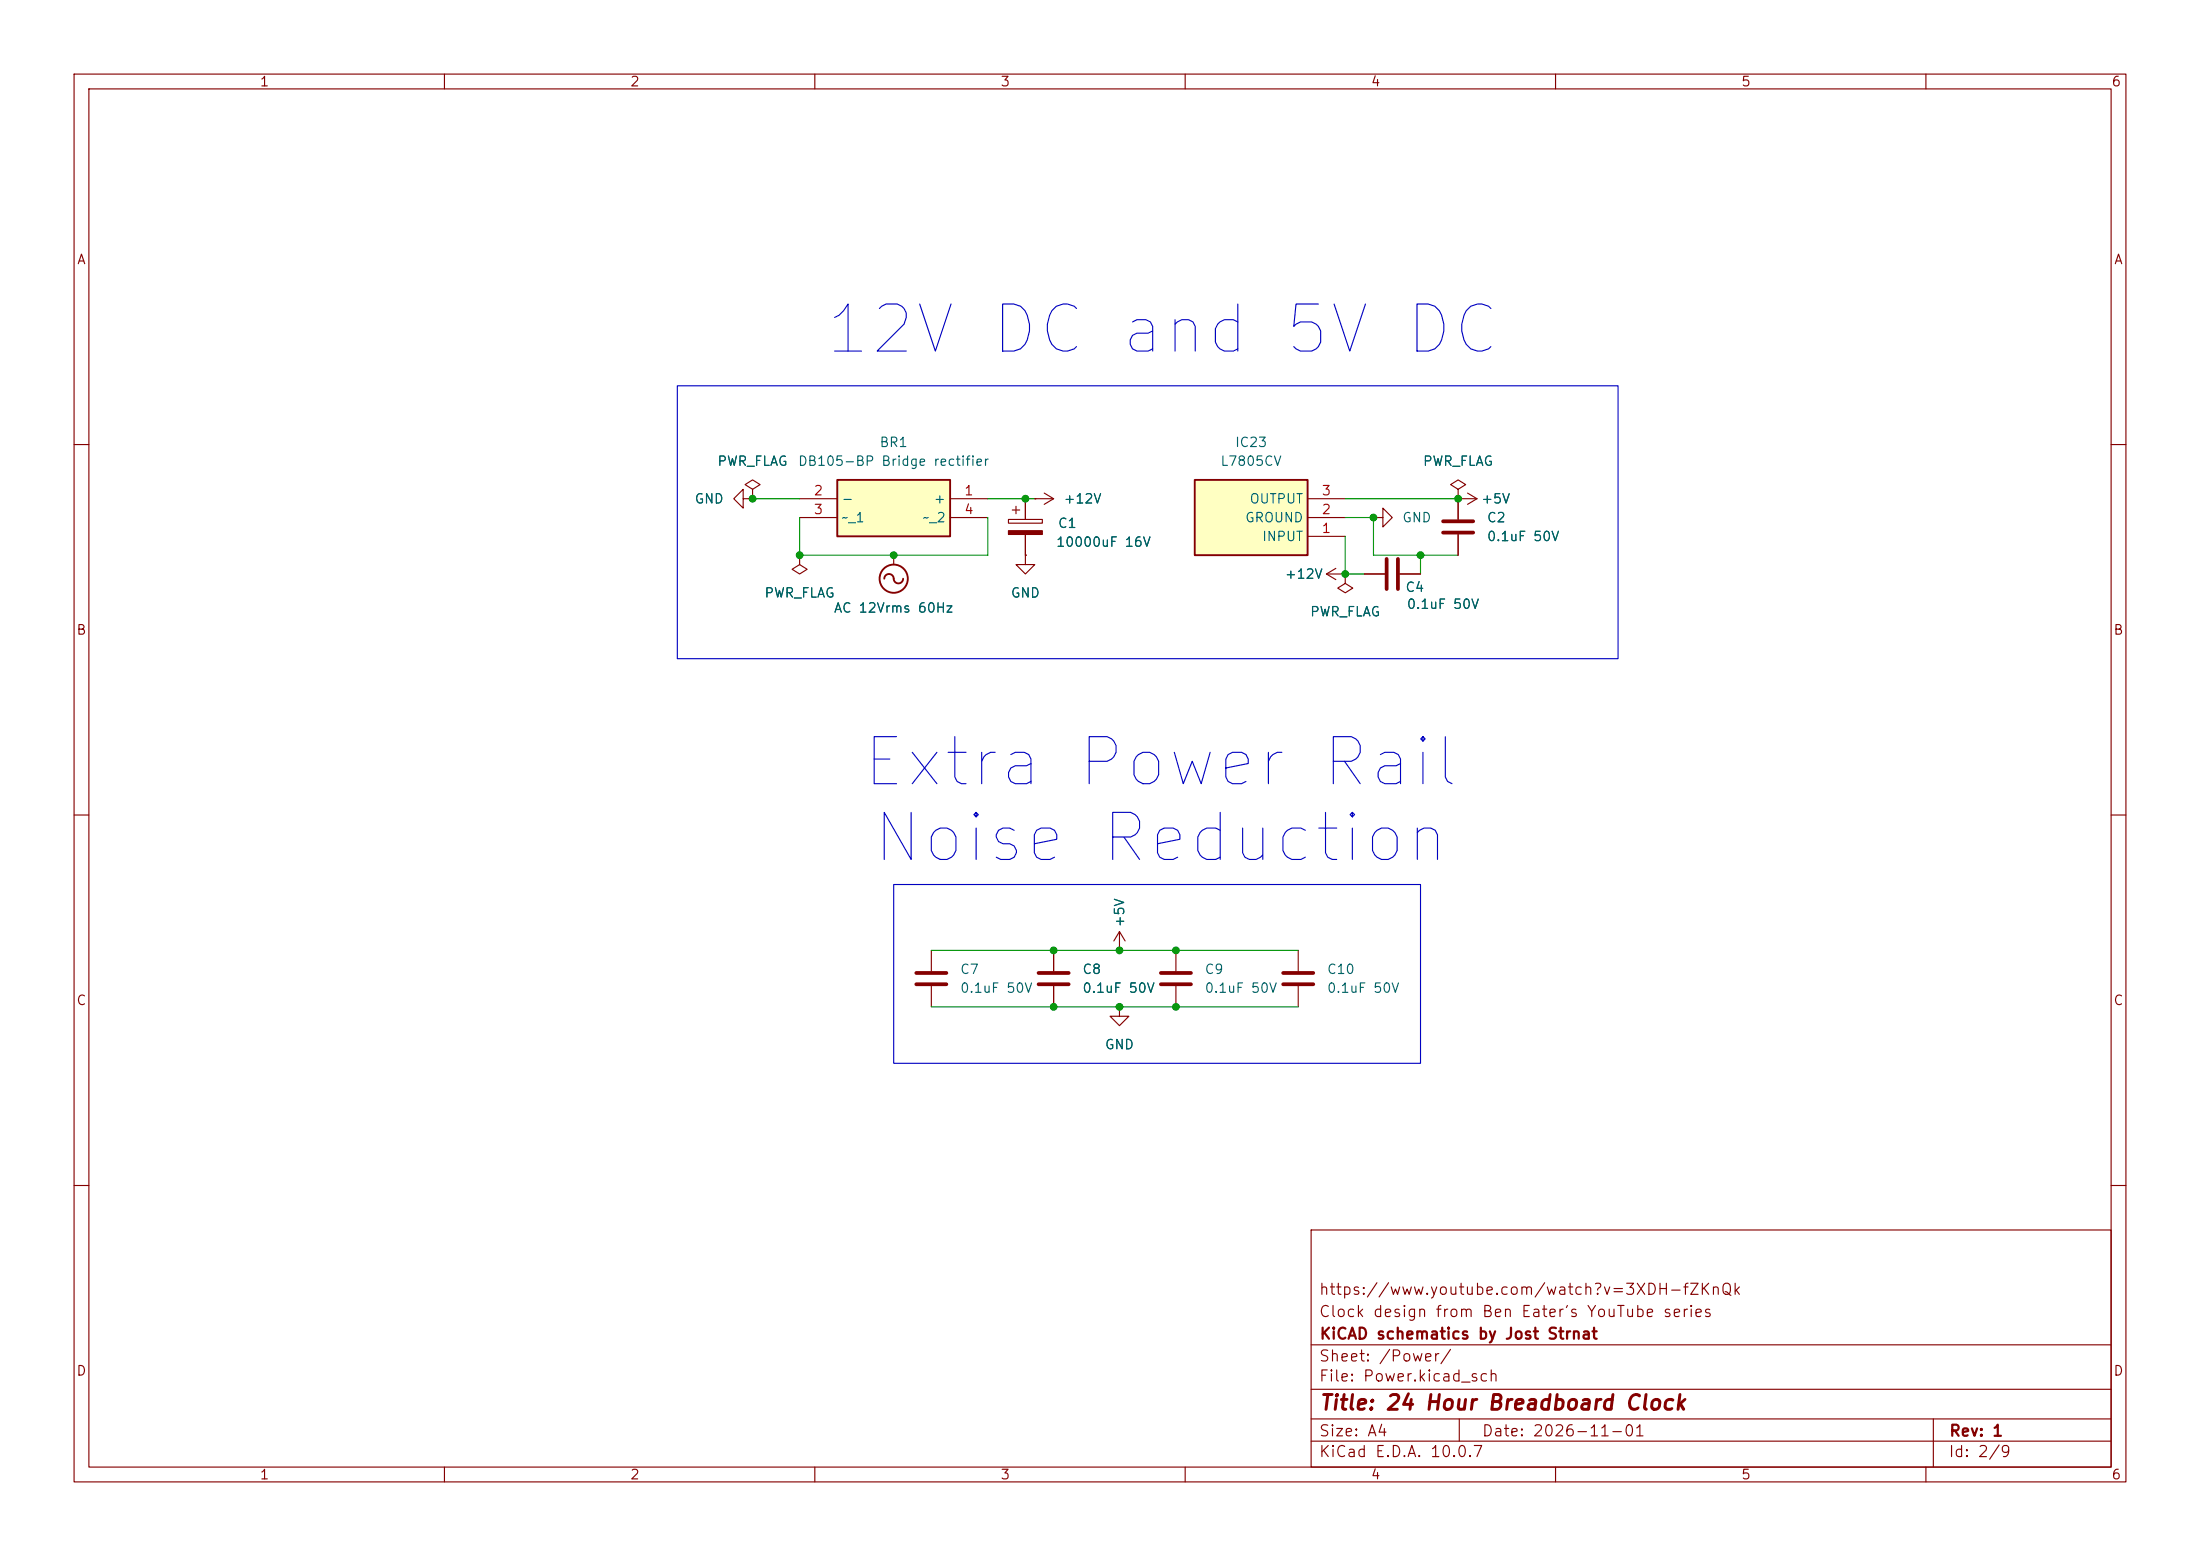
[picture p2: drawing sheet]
<svg xmlns="http://www.w3.org/2000/svg" width="297mm" height="210mm" viewBox="0 0 297 210" stroke-linecap="round" stroke-linejoin="round" font-family="sans-serif">
<g fill="none" stroke="#840000" stroke-width=".15">
<path d="M10 10h277v190h-277zM12 12h273v186h-273zM60 10v2M110 10v2M160 10v2M210 10v2M260 10v2M10 60h2M100.3 67.3v-1.3l-1.2 1.3 1.2 1.3v-1.3h1.3M101.6 67.3h.1M101.6 66l1-.6-1-.6-1 .6 1 .6v1.3M120.6 74.9h.1"/>
<path d="M120.6 74.9v1.3M139.7 67.3h.1M139.7 67.3h2.5M141 66.5l1.2 .8M142.2 67.3l-1.2 .8M185.4 69.9h1.3v-1.3l1.3 1.3-1.3 1.2v-1.2M185.4 69.9h.1M285 60h2M10 110h2M285 110h2M125.7 128.3v2.8M125.7 133.1v2.8"/>
<path d="M142.2 128.3v2.8M142.2 133.1v2.8M151.1 128.3h.1M151.1 135.9v1.3h1.3l-1.3 1.2-1.2-1.2h1.2M151.1 135.9h.1M151.1 125.7l-.7 1.3M151.1 125.7l.8 1.3M151.1 125.7v2.6M158.7 128.3v2.8M158.7 133.1v2.8M10 160h2M177 166h108v32h-108z"/>
<path d="M285 160h2M60 198v2M110 198v2M160 198v2M177 194.5h108M177 191.5h108M177 187.5h108M177 181.5h108M197 191.5v3M210 198v2M260 198v2M261 191.5v6.5"/>
</g>
<path d="M123.7 131.3h4.1M123.7 132.8h4.1M140.2 131.3h4.1M140.2 132.8h4.1M156.7 131.3h4.1M156.7 132.8h4.1" fill="none" stroke="#840000" stroke-width=".51"/>
<g fill="none" stroke="#840000" stroke-width=".25">
<path d="M119.4 78.1a.67 .67 0 0 1 .8-.6 .67 .67 0 0 1 .5 .8 .64 .64 0 0 0 .7 .4 .64 .64 0 0 0 .5-.6"/>
<circle cx="120.6" cy="78.1" r="1.9"/>
</g>
<path d="M113 64.8h15.3v7.6h-15.3z" fill="#ffffc2"/>
<path d="M113 64.8h15.3v7.6h-15.3z" fill="none" stroke="#840000" stroke-width=".25"/>
<path d="M107.9 67.3h5.1M107.9 69.9h5.1M128.3 67.3h5M128.3 69.9h5M196.8 67.3h.1M196.8 67.3h2.6M198.1 66.5l1.3 .8M199.4 67.3l-1.3 .8" fill="none" stroke="#840000" stroke-width=".15"/>
<path d="M161.3 64.8h15.2v10.1h-15.2z" fill="#ffffc2"/>
<path d="M161.3 64.8h15.2v10.1h-15.2z" fill="none" stroke="#840000" stroke-width=".25"/>
<g fill="none" stroke="#840000" stroke-width=".15">
<path d="M101.6 67.3h.1M107.9 74.9v1.3l1.1 .6-1.1 .7-1-.7 1-.6M107.9 74.9h.1M120.6 74.9h.1M136.1 70.1h4.6v.5h-4.6zM136.7 68.8h1M137.2 68.3v1M138.4 74.9v1.3h1.3l-1.3 1.3-1.2-1.3h1.2M138.4 74.9h.1M138.4 67.3v2.8M138.4 72.1v2.8M139.7 67.3h.1"/>
<path d="M176.5 72.4h5.1M176.5 69.9h5.1M176.5 67.3h5.1M179.1 77.5h2.5M179.1 77.5l1.2 .7M180.3 76.7l-1.2 .8M181.6 77.5v1.2l1 .7-1 .6-1-.6 1-.7M181.6 77.5h.1M184.1 77.5h2.8M189 77.5h2.8M196.8 66l1.1-.6-1.1-.6-1 .6 1 .6v1.3M196.8 67.3h.1"/>
<path d="M196.8 67.3v2.8M196.8 72.1v2.8M142.2 128.3v2.8M142.2 133.1v2.8M151.1 128.3h.1M151.1 135.9h.1M175.3 128.3v2.8M175.3 133.1v2.8"/>
</g>
<path d="M187.2 75.4v4.1M188.7 75.4v4.1M194.8 70.4h4.1M194.8 71.9h4.1M173.2 131.3h4.1M173.2 132.8h4.1" fill="none" stroke="#840000" stroke-width=".51"/>
<path d="M136.1 71.6h4.6v.5h-4.6z" fill="#840000" stroke="#840000" stroke-width=".15"/>
<path d="M101.6 67.3h6.3M107.9 69.9v5h25.4v-5M133.3 67.3h6.4M181.6 69.9h3.8v5h11.4M181.6 67.3h15.2M181.6 72.4v5.1h2.5M191.8 74.9v2.6M125.7 135.9h49.6M125.7 128.3h49.6" fill="none" stroke="#009600" stroke-width=".15"/>
<path d="M91.4 52.1h127v36.8h-127zM120.6 119.4h71.2v24.1h-71.2z" fill="none" stroke="#0000c2" stroke-width=".15"/>
<g fill="#009600" stroke="#009600" stroke-width=".14">
<circle cx="191.8" cy="74.9" r=".46"/>
<circle cx="196.8" cy="67.3" r=".46"/>
<circle cx="151.1" cy="128.3" r=".46"/>
<circle cx="158.7" cy="135.9" r=".46"/>
<circle cx="151.1" cy="135.9" r=".46"/>
<circle cx="158.7" cy="128.3" r=".46"/>
<circle cx="142.2" cy="135.9" r=".46"/>
<circle cx="142.2" cy="128.3" r=".46"/>
<circle cx="185.4" cy="69.9" r=".46"/>
<circle cx="101.6" cy="67.3" r=".46"/>
<circle cx="107.9" cy="74.9" r=".46"/>
<circle cx="120.6" cy="74.9" r=".46"/>
<circle cx="138.4" cy="67.3" r=".46"/>
<circle cx="181.6" cy="77.5" r=".46"/>
</g>
<g font-size="6.3" fill="#0000c2">
<text x="110.8" y="49.3">12V DC and 5V DC</text>
<text x="115.9" y="107.7">Extra Power Rail</text>
<text x="117.2" y="117.9">Noise Reduction</text>
</g>
<text font-size="2" fill="#840000" x="178" y="190.8">Title: 24 Hour Breadboard Clock</text>
<g font-size="1.5" fill="#840000">
<text x="178" y="178.1">Clock design from Ben Eater's YouTube series</text>
<text x="178" y="175.1">https://www.youtube.com/watch?v=3XDH-fZKnQk</text>
<text x="178" y="184.1">Sheet: /Power/</text>
<text x="178" y="181.1">KiCAD schematics by Jost Strnat</text>
<text x="178" y="186.8">File: Power.kicad_sch</text>
<text x="178" y="197">KiCad E.D.A. 10.0.7</text>
<text x="178" y="194.2">Size: A4</text>
<text x="200" y="194.2">Date: 2026-11-01</text>
<text x="263" y="197">Id: 2/9</text>
<text x="263" y="194.2">Rev: 1</text>
</g>
<g font-size="1.3" fill="#840000">
<text x="35" y="12">1</text>
<text x="85" y="12">2</text>
<text x="135" y="12">3</text>
<text x="185" y="12">4</text>
<text x="235" y="12">5</text>
<text x="285" y="12">6</text>
<text x="10.3" y="36">A</text>
<text x="285.3" y="36">A</text>
<text x="10.2" y="86">B</text>
<text x="285.2" y="86">B</text>
<text x="10.2" y="136">C</text>
<text x="285.2" y="136">C</text>
<text x="10.2" y="186">D</text>
<text x="285.2" y="186">D</text>
<text x="35" y="200">1</text>
<text x="85" y="200">2</text>
<text x="135" y="200">3</text>
<text x="185" y="200">4</text>
<text x="235" y="200">5</text>
<text x="285" y="200">6</text>
</g>
<g font-size="1.3" fill="#006464">
<text x="96.8" y="63.2">PWR_FLAG</text>
<text x="107.6" y="63.2">DB105-BP Bridge rectifier</text>
<text x="118.6" y="60.7">BR1</text>
<text x="164.7" y="63.2">L7805CV</text>
<text x="166.6" y="60.7">IC23</text>
<text x="192" y="63.2">PWR_FLAG</text>
<text x="93.7" y="68.3">GND</text>
<text x="113.5" y="68.3">-</text>
<text x="113.5" y="70.8">~_1</text>
<text x="124.5" y="70.8">~_2</text>
<text x="126" y="68.3">+</text>
<text x="142.7" y="71.6">C1</text>
<text x="143.5" y="68.3">+12V</text>
<text x="168" y="70.8">GROUND</text>
<text x="168.6" y="68.3">OUTPUT</text>
<text x="189.2" y="70.8">GND</text>
<text x="199.9" y="68.3">+5V</text>
<text x="200.6" y="70.8">C2</text>
<text x="142.5" y="74.1">10000uF 16V</text>
<text x="170.3" y="73.4">INPUT</text>
<text x="200.6" y="73.4">0.1uF 50V</text>
<text x="103.1" y="81">PWR_FLAG</text>
<text x="112.5" y="83">AC 12Vrms 60Hz</text>
<text x="136.4" y="81">GND</text>
<text x="173.4" y="78.4">+12V</text>
<text x="176.8" y="83.5">PWR_FLAG</text>
<text x="189.6" y="80.2">C4</text>
<text x="189.8" y="82.5">0.1uF 50V</text>
<text x="152.1" y="125.3" transform="rotate(-90 152.1 125.3)">+5V</text>
<text x="129.5" y="131.8">C7</text>
<text x="146" y="131.8">C8</text>
<text x="162.5" y="131.8">C9</text>
<text x="179.1" y="131.8">C10</text>
<text x="129.5" y="134.3">0.1uF 50V</text>
<text x="146" y="134.3">0.1uF 50V</text>
<text x="162.5" y="134.3">0.1uF 50V</text>
<text x="179.1" y="134.3">0.1uF 50V</text>
<text x="149.1" y="141.9">GND</text>
</g>
<g font-size="1.3" fill="#a90000">
<text x="109.8" y="67.2">2</text>
<text x="109.8" y="69.7">3</text>
<text x="130.1" y="67.2">1</text>
<text x="130.1" y="69.7">4</text>
<text x="178.3" y="69.7">2</text>
<text x="178.3" y="67.2">3</text>
<text x="178.3" y="72.3">1</text>
</g>
</svg>
